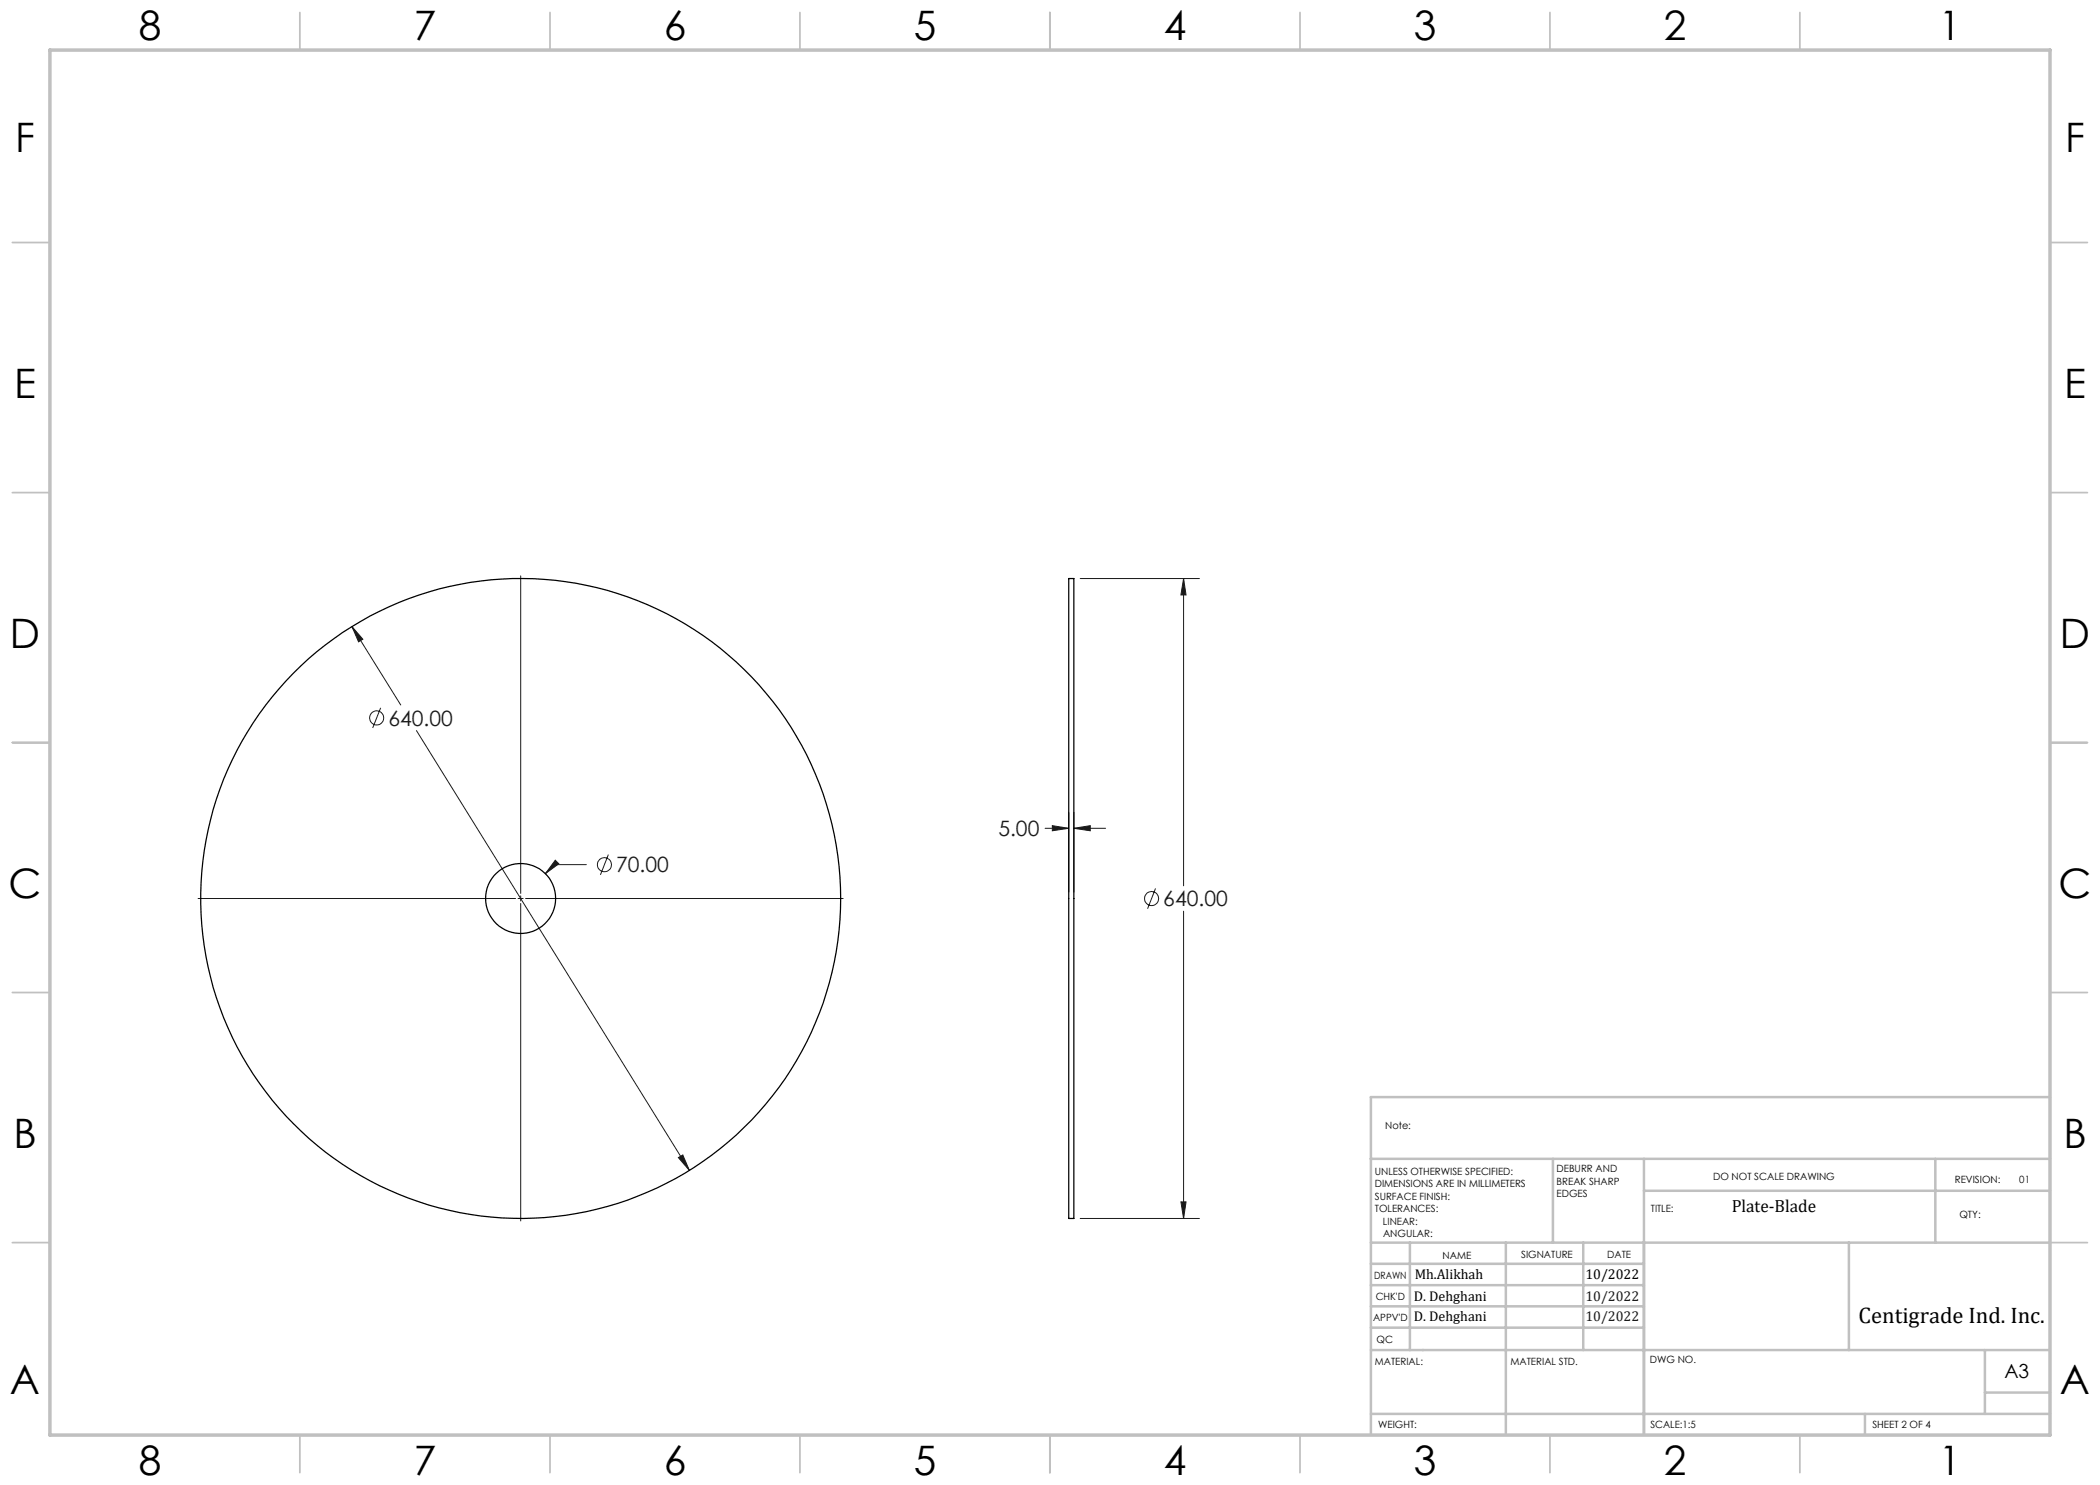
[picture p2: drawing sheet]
<svg xmlns="http://www.w3.org/2000/svg" width="420mm" height="297mm" viewBox="0 0 420 297" stroke-linecap="round" stroke-linejoin="round" font-family="sans-serif">
<g fill="none" stroke="#191924" stroke-width=".2">
<path d="M104.1 115.2v63.5M216 115.7h23.9M236.7 115.7l.5 3.3h-1zM236.7 115.7v61.5M70.4 125.3l2.2 2.5-.9 .6zM70.4 125.3l9.8 15.7M76.1 141.6l-1.6 4M83.3 146.1l54.6 88M39.6 179.7h63.5M103.6 179.7h1M104.1 179.2v1M105.1 179.7h63.5"/>
<path d="M111.1 172l.7 .8-2.7 1.9zM117.3 172.9h-6.4l-1.8 1.8M121.7 170.9l-1.6 4.1M209 165.7h4.7M210.5 165.1l3.2 .6-3.2 .5zM213.7 162.5v15.9M214.8 165.7l3.3-.6v1.1zM214.8 162.5v15.9M214.8 165.7h6.3M231.1 177.7l-1.6 4M104.1 180.7v63.5M236.7 182.2v61.5"/>
<path d="M135.7 231.5l.9-.5 1.3 3.1zM216 243.7h23.9M236.2 240.4h1l-.5 3.3z"/>
<circle cx="75.3" cy="143.6" r="1.4"/>
<circle cx="120.9" cy="172.9" r="1.41"/>
<circle cx="230.3" cy="179.7" r="1.41"/>
</g>
<g fill="none" stroke="#c0c0c0" stroke-width=".35">
<path d="M60 2.5v7.5M110 2.5v7.5M160 2.5v7.5M210 2.5v7.5M260 2.5v7.5M310 2.5v7.5M360 2.5v7.5M2.5 48.5h7.5M410 48.5h7.5M2.5 98.5h7.5M410 98.5h7.5M2.5 148.5h7.5"/>
<path d="M410 148.5h7.5M2.5 198.5h7.5M410 198.5h7.5M2.5 248.5h7.5M410 248.5h7.5M60 287v7.5M110 287v7.5M160 287v7.5M210 287v7.5M260 287v7.5M310 287v7.5M360 287v7.5"/>
</g>
<g fill="none" stroke="#c0c0c0" stroke-width=".5">
<path d="M410 219.4h-135.8v67.4M274.2 231.8h135.8M310.6 231.8v16.7M328.8 231.8v55.2M328.8 238.2h81.2M387.1 231.8v16.7M274.2 248.5h135.8M274.2 257h54.6M274.2 252.8h54.6M282 248.5v21.5M301.2 248.5v38.3M316.7 248.5v21.5"/>
<path d="M369.8 248.5v21.5M274.2 265.5h54.6M274.2 261.3h54.6M274.2 270h135.8M397 270v12.8M397 278.5h13M274.2 282.8h135.8M373 282.8v4.2"/>
</g>
<path d="M10 10h400v277h-400z" fill="none" stroke="#c0c0c0" stroke-width=".7"/>
<path d="M135.7 231.5l2.2 2.6-1.3-3.1zM70.4 125.3l1.3 3.1 .9-.6zM111.1 172l-2 2.7 2.7-1.9zM236.2 240.4h1l-.5 3.3zM236.7 115.7l.5 3.3h-1zM214.8 165.7l3.3-.6v1.1zM210.5 165.1l3.2 .6-3.2 .5z" fill="#191924"/>
<g fill="none" stroke="#000" stroke-width=".25">
<path d="M213.7 115.7h1.1v128h-1.1z"/>
<circle cx="104.1" cy="179.7" r="7"/>
<circle cx="104.1" cy="179.7" r="64"/>
</g>
<g font-size="8.1">
<text x="27.8" y="8">8</text>
<text x="82.8" y="8">7</text>
<text x="132.8" y="8">6</text>
<text x="182.8" y="8">5</text>
<text x="232.8" y="8">4</text>
<text x="282.8" y="8">3</text>
<text x="332.8" y="8">2</text>
<text x="387.8" y="8">1</text>
<text x="3" y="30.4">F</text>
<text x="413" y="30.4">F</text>
<text x="2.8" y="79.6">E</text>
<text x="412.8" y="79.6">E</text>
<text x="2" y="129.6">D</text>
<text x="412" y="129.6">D</text>
<text x="1.7" y="179.6">C</text>
<text x="411.7" y="179.6">C</text>
<text x="2.7" y="229.6">B</text>
<text x="412.7" y="229.6">B</text>
<text x="2" y="278.9">A</text>
<text x="412" y="278.9">A</text>
<text x="27.8" y="295">8</text>
<text x="82.8" y="295">7</text>
<text x="132.8" y="295">6</text>
<text x="182.8" y="295">5</text>
<text x="232.8" y="295">4</text>
<text x="282.8" y="295">3</text>
<text x="332.8" y="295">2</text>
<text x="387.8" y="295">1</text>
</g>
<text font-size="4.5" x="371.7" y="264.6">Centigrade Ind. Inc.</text>
<g font-size="4.2" fill="#191924">
<text x="77.7" y="145.1">640.00</text>
<text x="199.7" y="167.2">5.00</text>
<text x="123.2" y="174.5">70.00</text>
<text x="232.7" y="181.2">640.00</text>
</g>
<text font-size="3.9" x="400.9" y="275.5">A3</text>
<text font-size="3.5" x="346.3" y="242.4">Plate-Blade</text>
<g font-size="2.8">
<text x="282.9" y="255.9">Mh.Alikhah</text>
<text x="317.1" y="255.9">10/2022</text>
<text x="282.8" y="260.1">D. Dehghani</text>
<text x="282.8" y="264.2">D. Dehghani</text>
</g>
<g font-size="2.8" fill="#191924">
<text x="317.1" y="260.1">10/2022</text>
<text x="317.1" y="264.2">10/2022</text>
</g>
<g font-size="2">
<text x="277" y="225.8">Note:</text>
<text x="275" y="234.9">UNLESS OTHERWISE SPECIFIED:</text>
<text x="275" y="237.4">DIMENSIONS ARE IN MILLIMETERS</text>
<text x="275" y="239.9">SURFACE FINISH:</text>
<text x="311.3" y="234.5">DEBURR AND</text>
<text x="311.3" y="237">BREAK SHARP</text>
<text x="311.3" y="239.5">EDGES</text>
<text x="342.6" y="236">DO NOT SCALE DRAWING</text>
<text x="391" y="236.6">REVISION:</text>
<text x="403.9" y="236.6">01</text>
<text x="275" y="242.4">TOLERANCES:</text>
<text x="276.6" y="244.9">LINEAR:</text>
<text x="330.2" y="242.4">TITLE:</text>
<text x="391.9" y="243.7">QTY:</text>
<text x="276.6" y="247.4">ANGULAR:</text>
<text x="288.5" y="251.7">NAME</text>
<text x="304.2" y="251.7">SIGNATURE</text>
<text x="321.4" y="251.7">DATE</text>
<text x="274.8" y="255.9">DRAWN</text>
<text x="275.1" y="260.1">CHK'D</text>
<text x="274.6" y="264.2">APPV'D</text>
<text x="275.3" y="268.5">QC</text>
<text x="275" y="273">MATERIAL:</text>
<text x="302.1" y="273">MATERIAL STD.</text>
<text x="330" y="272.5">DWG NO.</text>
<text x="275.6" y="285.6">WEIGHT:</text>
<text x="330.1" y="285.6">SCALE:1:5</text>
<text x="374.5" y="285.6">SHEET 2 OF 4</text>
</g>
</svg>
